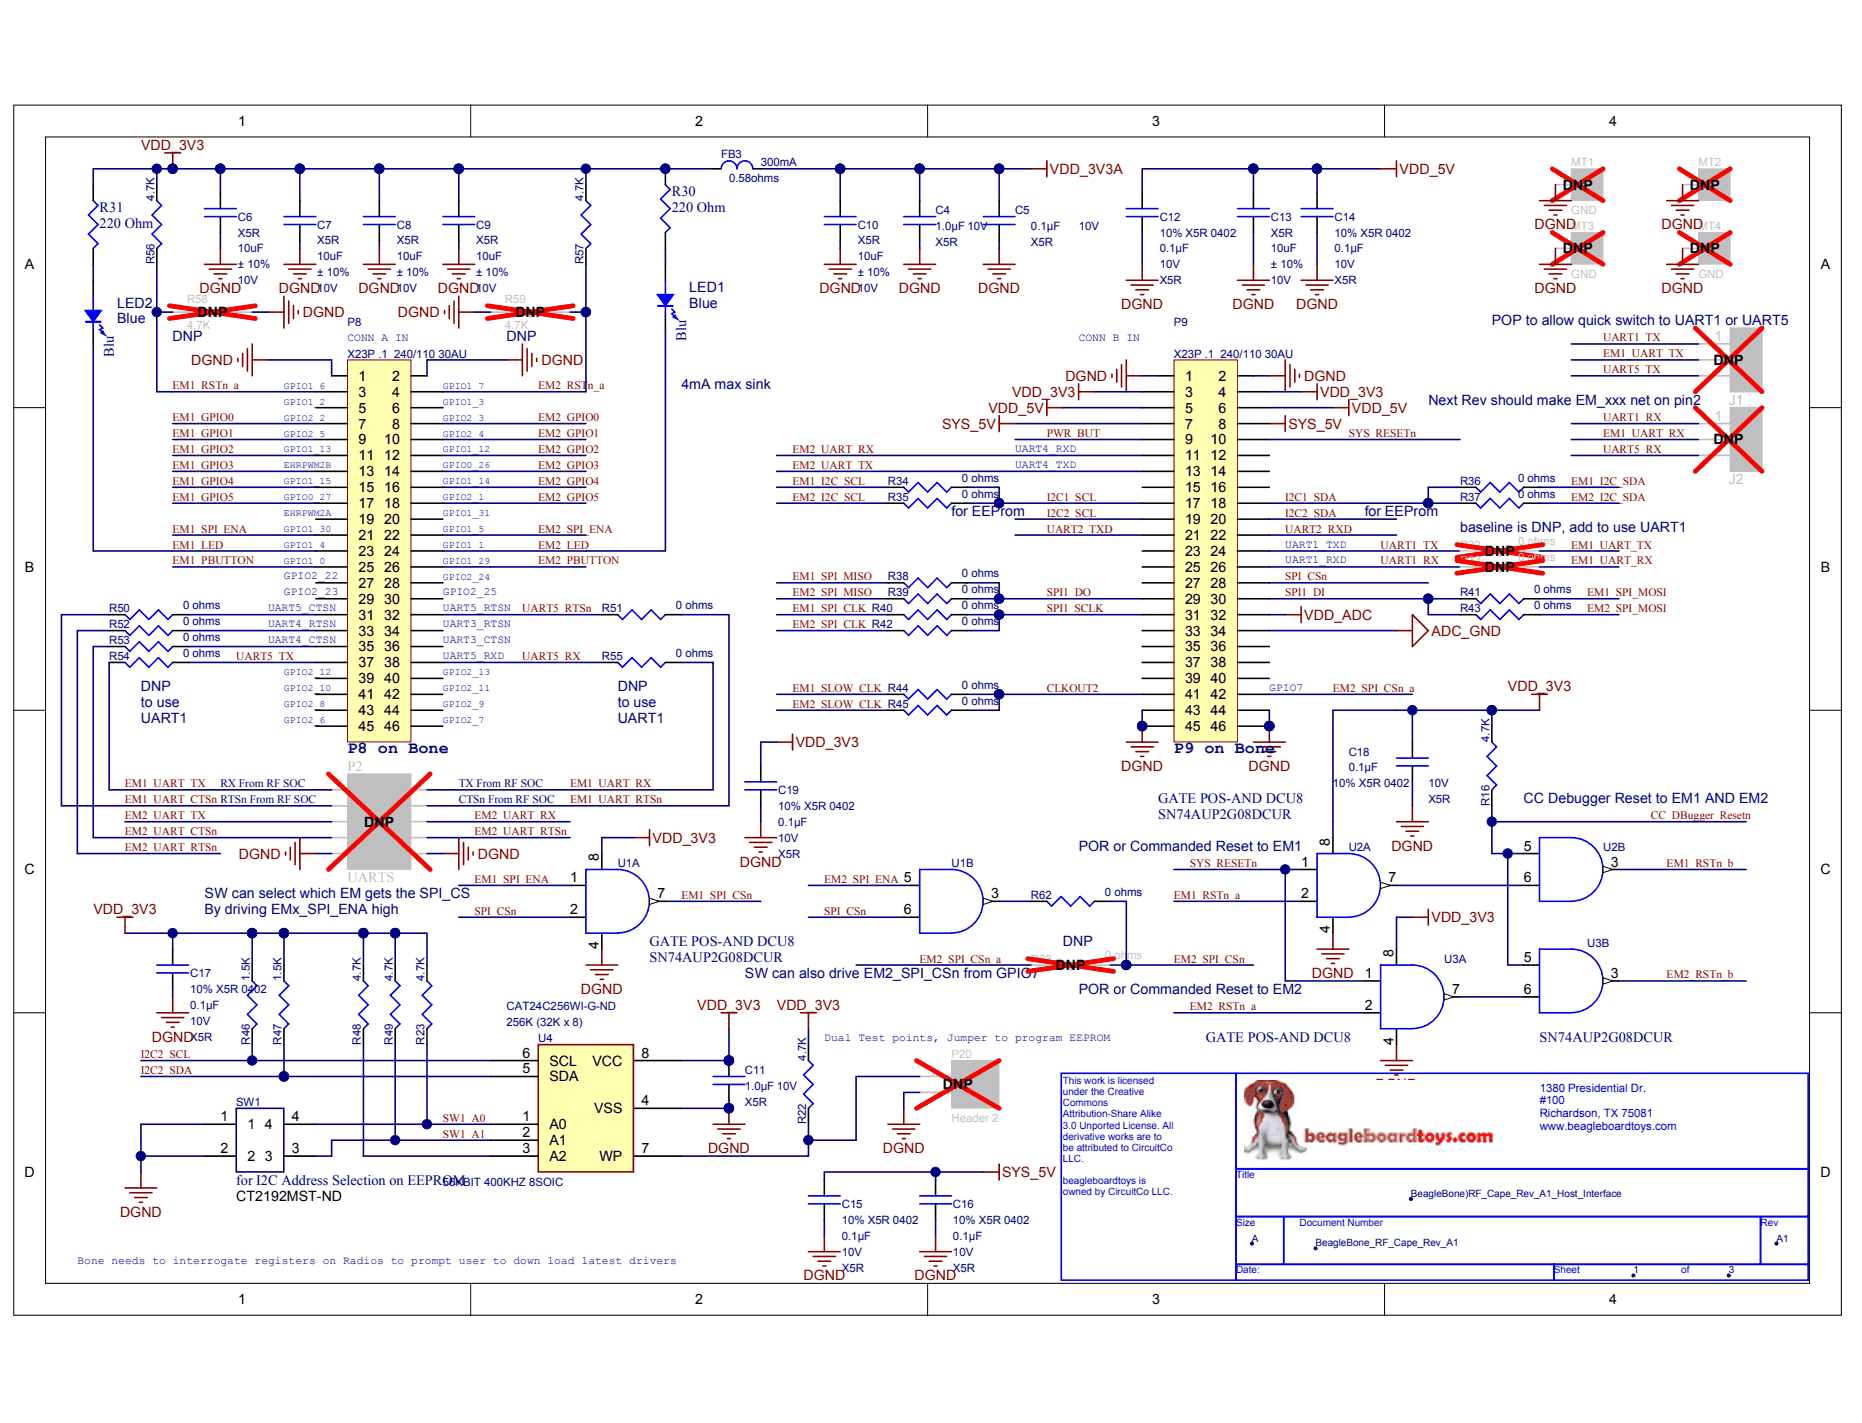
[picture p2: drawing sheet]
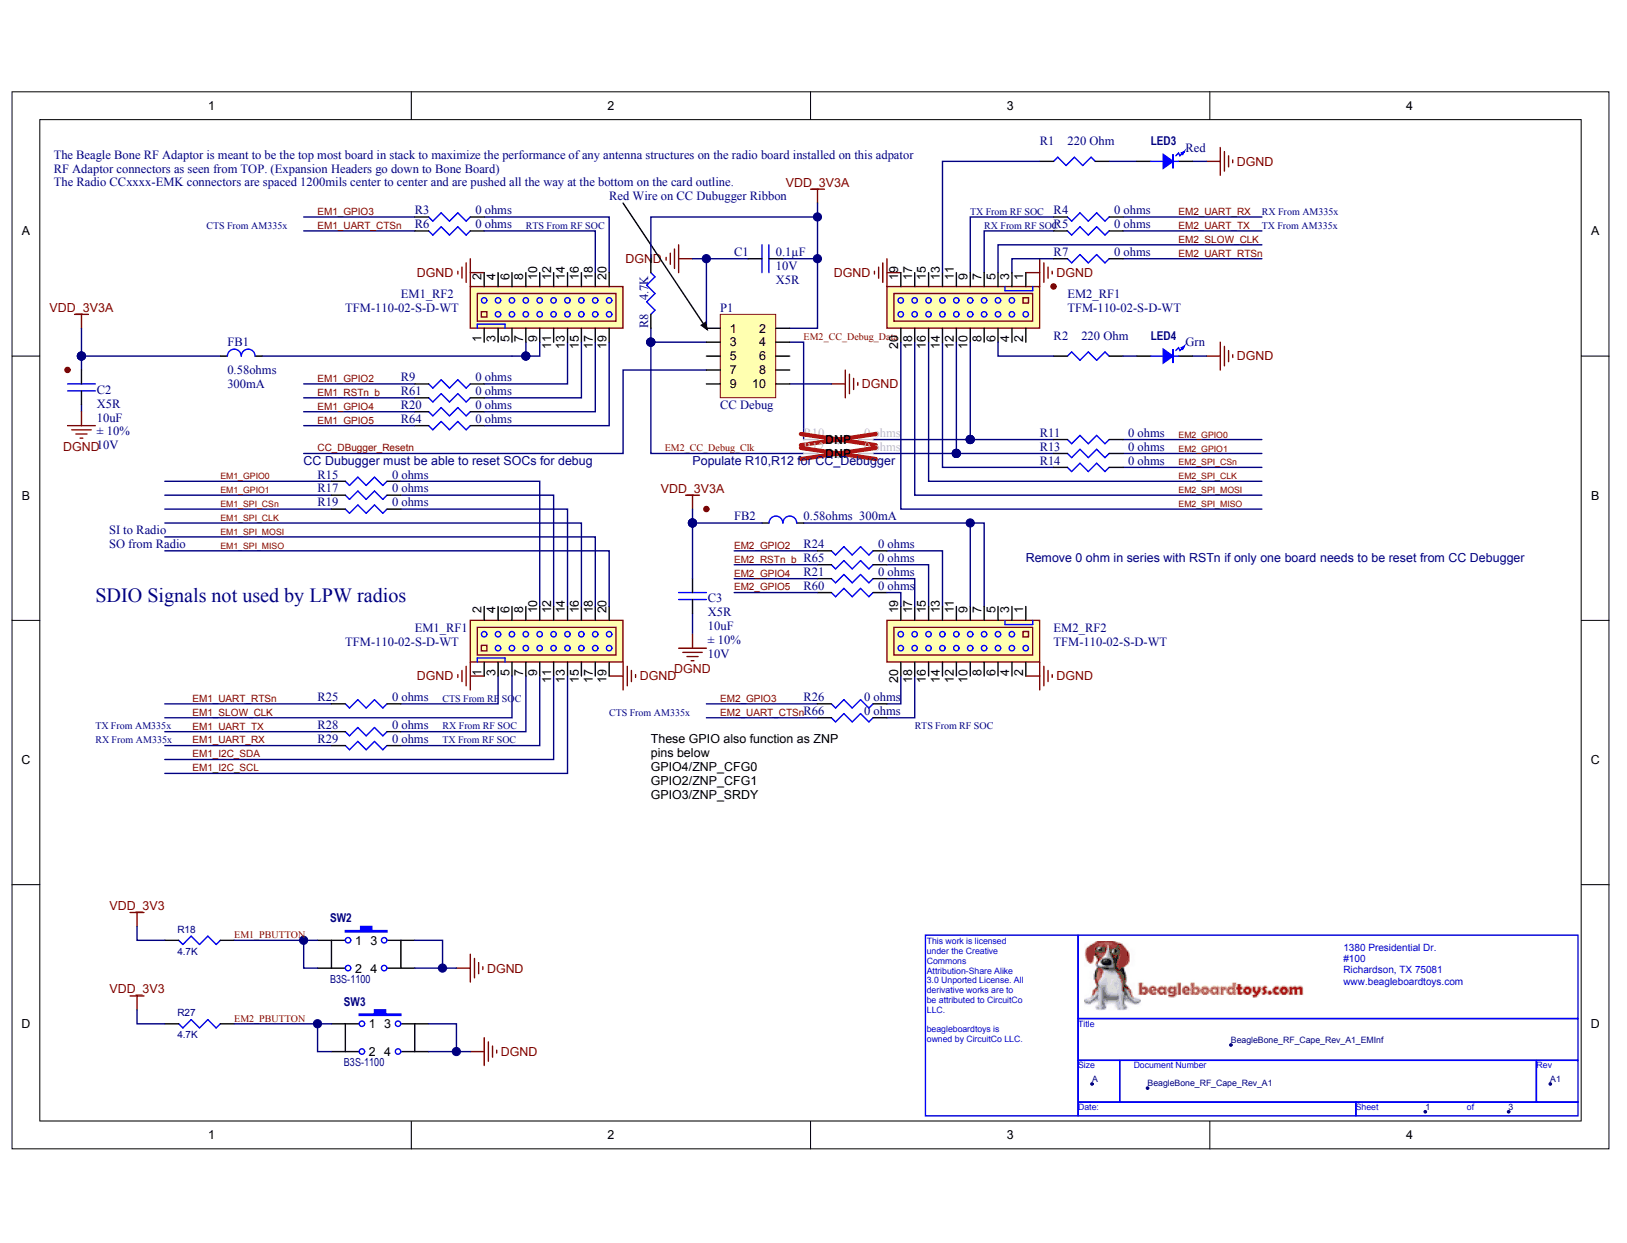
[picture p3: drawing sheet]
# Altium project BeagleBone_RF_Cape_Rev A2.PrjPCB
3 sheets, 117 parts. Net scope: global (net labels, ports and power ports of the same name join across sheets).
Board file: BeagleBone_RF_Cape_Rev_03.PcbDoc
Sheets:
  BeagleBone_RF_Cape_Rev A2_Cover_Page .SchDoc
  BeagleBone_RF_Cape_Rev_A2_Host Inf.SchDoc
  BeagleBone_RF_Cape_Rev A2_EMInf.SchDoc

## Sheet BeagleBone_RF_Cape_Rev A2_Cover_Page .SchDoc: RF Adaptor Cape
size A4; Date: Not shown in title block; ApprovedBy: Not shown in title block; CheckedBy: Not shown in title block; Author: Not shown in title block; CompanyName: Not shown in title block; DrawnBy: Grant Smith; Engineer: Grant Smith; Organization: Texas Instruments; Address1: Not shown in title block; Address2: Not shown in title block; Address3: Not shown in title block; Address4: Not shown in title block; DocumentNumber: 1; Revision: 0.1; SheetNumber: 1; SheetTotal: 2; PageSetup: Record=PageOptions|CenterHorizontal=True|CenterVertical=True|PrintScale=0.93|XCorrection=1.00|YCorrection=1.00|PrintKind=0|BorderSize=5000000|LeftOffset=0|BottomOffset=0|Orientation=2|PaperLength=1000|PaperWidth=1000|Scale=100|PaperSource=15|PrintQuality=600|MediaType=1|DitherType=10|PaperKind=Letter|PrintScaleMode=1; PRJ Title: RF Cape

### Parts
(Parts that share a designator on the sheet are numbered #1, #2 ... from top to bottom, then left to right.)
*?#1  Page Count: 5  Page Number: 1  Page Size: A  Title: BeagleBone_RF_Cape_Rev_A1_CoverPage  RevCode: A2  Doc: BeagleBone_RF_Cape_Rev_A1  (hidden comment: BBT_OPENSOURCE)  (graphical)

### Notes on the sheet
- REV
- A
- 8/22/12
- DATE
- GLS
- BY
- Rotated Switch
- CHANGE
- Feb 5 2013 Next Rev recommendations
- Seperate EMK connectors to fit CC2538 that interferes with Debug conn
- A1
- 10/26/12
- Changed IO per SW
- See change list ***
- Added Pushbuttons
- Changed P8 annd P9 connections per xls from Monk
- Added Leds for AM335 Binding signals
- Added Reset Logic
- Change List ***
- A2
- 4/1/13
- Moved EM2 connectors to make room for CC2538
- Add option to use UART1
- addded UART jumpers and Renamed per Roger Monk
- Added pullups on AM_EMx_RSTn's
- with DNP for Pulldown if needed on PU
- Chipcon RF boards, called CCxxxxEMKs mate into the pair of SMT board to board connectors on this adaptor
- Each EMK has two 20-pin mating connectors,  traditionally called RF1 and RF2 with pins below
- EMx_RF1
- EMx_RF2
- Beagle Bone RF Adaptor Cape RF Interface
- Radio Pins as seen from the Top of the Cape
- EM1_RF2
- EM2_RF1
- .
- RJ45
- EM1_RF1
- Cape Top View
- EM2_RF2
- NOTE RF Boards are rotated 180 Deg from one another to seperate antennas

## Sheet BeagleBone_RF_Cape_Rev_A2_Host Inf.SchDoc: RF Adaptor Cape
size A4; Date: Not shown in title block; ApprovedBy: Not shown in title block; CheckedBy: Not shown in title block; Author: Not shown in title block; CompanyName: Not shown in title block; DrawnBy: Grant Smith; Engineer: Grant Smith; Organization: Texas Instruments; Address1: Not shown in title block; Address2: Not shown in title block; Address3: Not shown in title block; Address4: Not shown in title block; DocumentNumber: 2; Revision: 0.1; SheetNumber: 2; SheetTotal: 3; PRJ Title: RF Cape

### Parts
(Parts that share a designator on the sheet are numbered #1, #2 ... from top to bottom, then left to right.)
*?#2  Page Count: 3  Page Number: 1  Page Size: A  Title: BeagleBone)RF_Cape_Rev_A1_Host_Interface  RevCode: A1  Doc: BeagleBone_RF_Cape_Rev_A1  (hidden comment: BBT_OPENSOURCE)  (graphical)
C4  Capacitance: 1.0µF  Voltage - Rated: 10V  Temperature Coefficient: X5R  [CC0402]  (hidden comment: 10% X5R 0402)
C5  Capacitance: 0.1µF  Voltage - Rated: 10V  Temperature Coefficient: X5R  [CC0402]  (hidden comment: 10% X5R 0402)
C6  Dielectric Characteristic: X5R  Capacitance: 10uF  Capacitance Tolerance: ± 10%  Voltage Rating: 10V  [CC0805]  (hidden comment: 10V, X5R, 0805)
C7  Dielectric Characteristic: X5R  Capacitance: 10uF  Capacitance Tolerance: ± 10%  Voltage Rating: 10V  [CC0805]  (hidden comment: 10V, X5R, 0805)
C8  Dielectric Characteristic: X5R  Capacitance: 10uF  Capacitance Tolerance: ± 10%  Voltage Rating: 10V  [CC0805]  (hidden comment: 10V, X5R, 0805)
C9  Dielectric Characteristic: X5R  Capacitance: 10uF  Capacitance Tolerance: ± 10%  Voltage Rating: 10V  [CC0805]  (hidden comment: 10V, X5R, 0805)
C10  Dielectric Characteristic: X5R  Capacitance: 10uF  Capacitance Tolerance: ± 10%  Voltage Rating: 10V  [CC0805]  (hidden comment: 10V, X5R, 0805)
C11  Capacitance: 1.0µF  Voltage - Rated: 10V  Temperature Coefficient: X5R  [CC0402]  (hidden comment: 10% X5R 0402)
C12  10% X5R 0402  Capacitance: 0.1µF  Voltage - Rated: 10V  Temperature Coefficient: X5R  [CC0402]
C13  Dielectric Characteristic: X5R  Capacitance: 10uF  Capacitance Tolerance: ± 10%  Voltage Rating: 10V  [CC0805]  (hidden comment: 10V, X5R, 0805)
C14  10% X5R 0402  Capacitance: 0.1µF  Voltage - Rated: 10V  Temperature Coefficient: X5R  [CC0402]
C15  10% X5R 0402  Capacitance: 0.1µF  Voltage - Rated: 10V  Temperature Coefficient: X5R  [CC0402]
C16  10% X5R 0402  Capacitance: 0.1µF  Voltage - Rated: 10V  Temperature Coefficient: X5R  [CC0402]
C17  10% X5R 0402  Capacitance: 0.1µF  Voltage - Rated: 10V  Temperature Coefficient: X5R  [CC0402]
C18  10% X5R 0402  Capacitance: 0.1µF  Voltage - Rated: 10V  Temperature Coefficient: X5R  [CC0402]
C19  10% X5R 0402  Capacitance: 0.1µF  Voltage - Rated: 10V  Temperature Coefficient: X5R  [CC0402]
FB3  DC Resistance Max: 0.58ohms  DC Current Rating: 300mA  [SMT IND 0402]  (hidden comment: 0402, 580mOHM, 300mA)
J1  PBC03SAAN  [PBC03SAAN]  (value not drawn)
J2  PBC03SAAN  [PBC03SAAN]  (value not drawn)
LED1  Blue  [LED-0603]
LED2  Blue  [LED-0603]
MT1  GND  [MTGH200C125D_PL]
MT2  GND  [MTGH200C125D_PL]  (value not drawn)
MT3  GND  [MTGH200C125D_PL]
MT4  GND  [MTGH200C125D_PL]
P2  UARTS  [HEADER10P]
P8  X23P .1  240/110 30AU  [HEADER23X2 - BOT_MOUNT]
P9  X23P .1  240/110 30AU  [HEADER23X2 - BOT_MOUNT]
P20  Header 2  [HDR1X2]
R16  Resistance (Ohms): 4.7K  [RESC0402]  (hidden comment: 1/10W 1% 0402 SMD)
R22  Resistance (Ohms): 4.7K  [RESC0402]  (hidden comment: 1/10W 1% 0402 SMD)
R23  Resistance (Ohms): 4.7K  [RESC0402]  (hidden comment: 1/10W 1% 0402 SMD)
R30  Resistance (Ohms): 220 Ohm  [RESC0402]  (hidden comment: 1/10W 1% 0402 SMD)
R31  Resistance (Ohms): 220 Ohm  [RESC0402]  (hidden comment: 1/10W 1% 0402 SMD)
R32  Resistance (Ohms): 0 ohms  [RESC0402]  (hidden comment: 0402 Chip Res 5%)
R33  Resistance (Ohms): 0 ohms  [RESC0402]  (hidden comment: 0402 Chip Res 5%)
R34  Resistance (Ohms): 0 ohms  [RESC0402]  (hidden comment: 0402 Chip Res 5%)
R35  Resistance (Ohms): 0 ohms  [RESC0402]  (hidden comment: 0402 Chip Res 5%)
R36  Resistance (Ohms): 0 ohms  [RESC0402]  (hidden comment: 0402 Chip Res 5%)
R37  Resistance (Ohms): 0 ohms  [RESC0402]  (hidden comment: 0402 Chip Res 5%)
R38  Resistance (Ohms): 0 ohms  [RESC0402]  (hidden comment: 0402 Chip Res 5%)
R39  Resistance (Ohms): 0 ohms  [RESC0402]  (hidden comment: 0402 Chip Res 5%)
R40  Resistance (Ohms): 0 ohms  [RESC0402]  (hidden comment: 0402 Chip Res 5%)
R41  Resistance (Ohms): 0 ohms  [RESC0402]  (hidden comment: 0402 Chip Res 5%)
R42  Resistance (Ohms): 0 ohms  [RESC0402]  (hidden comment: 0402 Chip Res 5%)
R43  Resistance (Ohms): 0 ohms  [RESC0402]  (hidden comment: 0402 Chip Res 5%)
R44  Resistance (Ohms): 0 ohms  [RESC0402]  (hidden comment: 0402 Chip Res 5%)
R45  Resistance (Ohms): 0 ohms  [RESC0402]  (hidden comment: 0402 Chip Res 5%)
R46  Resistance (Ohms): 1.5K  [RESC0402]  (hidden comment: 1/10W 1% 0402 SMD)
R47  Resistance (Ohms): 1.5K  [RESC0402]  (hidden comment: 1/10W 1% 0402 SMD)
R48  Resistance (Ohms): 4.7K  [RESC0402]  (hidden comment: 1/10W 1% 0402 SMD)
R49  Resistance (Ohms): 4.7K  [RESC0402]  (hidden comment: 1/10W 1% 0402 SMD)
R50  Resistance (Ohms): 0 ohms  [RESC0402]  (hidden comment: 0402 Chip Res 5%)
R51  Resistance (Ohms): 0 ohms  [RESC0402]  (hidden comment: 0402 Chip Res 5%)
R52  Resistance (Ohms): 0 ohms  [RESC0402]  (hidden comment: 0402 Chip Res 5%)
R53  Resistance (Ohms): 0 ohms  [RESC0402]  (hidden comment: 0402 Chip Res 5%)
R54  Resistance (Ohms): 0 ohms  [RESC0402]  (hidden comment: 0402 Chip Res 5%)
R55  Resistance (Ohms): 0 ohms  [RESC0402]  (hidden comment: 0402 Chip Res 5%)
R56  Resistance (Ohms): 4.7K  [RESC0402]  (hidden comment: 1/10W 1% 0402 SMD)
R57  Resistance (Ohms): 4.7K  [RESC0402]  (hidden comment: 1/10W 1% 0402 SMD)
R58  Resistance (Ohms): 4.7K  [RESC0402]  (hidden comment: 1/10W 1% 0402 SMD)
R59  Resistance (Ohms): 4.7K  [RESC0402]  (hidden comment: 1/10W 1% 0402 SMD)
R62  Resistance (Ohms): 0 ohms  [RESC0402]  (hidden comment: 0402 Chip Res 5%)
R63  Resistance (Ohms): 0 ohms  [RESC0402]  (hidden comment: 0402 Chip Res 5%)
SW1  for I2C Address Selection on EEPROM  Supplier Part Number 1: CT2192MST-ND  [SM_CRY_SCC18]
U1  GATE POS-AND DCU8  Manufacturer Part Number: SN74AUP2G08DCUR  [DCU-8]  (parts A,B of 2)
U2  GATE POS-AND DCU8  Manufacturer Part Number: SN74AUP2G08DCUR  [DCU-8]  (parts A,B of 2)
U3  GATE POS-AND DCU8  Manufacturer Part Number: SN74AUP2G08DCUR  [DCU-8]  (parts A,B of 2)
U4  56KBIT 400KHZ 8SOIC  Memory Size: 256K (32K x 8)  Supplier Part Number 1: CAT24C256WI-G-ND  [SO8]

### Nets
ADC_GND: P9.34
DGND: C4.2 C5.2 C6.2 C7.2 C8.2 C9.2 C10.2 C11.2 C12.2 C13.2 C14.2 C15.2 C16.2 C17.2 C18.2 C19.2 MT1.1 MT2.1 MT3.1 MT4.1 P2.9 P2.10 P8.1 P8.2 P9.1 P9.2 P9.43 P9.44 P9.45 P9.46 P20.2 R58.1 R59.2 SW1.1 SW1.2 U1.4(GND) U2.4(GND) U3.4(GND) U4.4(VSS)
SYS_5V: C15.1 C16.1 P9.7 P9.8
VDD_3V3: C6.1 C7.1 C8.1 C9.1 C11.1 C17.1 C18.1 C19.1 FB3.2 P9.3 P9.4 R16.1 R22.1 R23.1 R30.1 R31.1 R46.1 R47.1 R48.1 R49.1 R56.1 R57.1 U1.8(VCC) U2.8(VCC) U3.8(VCC) U4.8(VCC)
VDD_3V3A: C4.1 C5.1 C10.1 FB3.1
VDD_5V: C12.1 C13.1 C14.1 P9.5 P9.6
VDD_ADC: P9.32
CC_DBugger_Resetn: R16.2 U2.5(2A) U3.5(2A)
CLKOUT2: P9.41 R44.1 R45.1
EM1_GPIO0: P8.7
EM1_GPIO1: P8.9
EM1_GPIO2: P8.11
EM1_GPIO3: P8.13
EM1_GPIO4: P8.15
EM1_GPIO5: P8.17
EM1_I2C_SCL: R34.2
EM1_I2C_SDA: R36.1
EM1_LED: LED2.K(CATHODE) P8.23
EM1_PBUTTON: P8.25
EM1_RSTn_a: P8.3 R56.2 R58.2 U2.2(2B)
EM1_RSTn_b: U2.3(2Y)
EM1_SLOW_CLK: R44.2
EM1_SPI_CLK: R40.2
EM1_SPI_CSn: U1.7(2Y)
EM1_SPI_ENA: P8.21 U1.1(2A)
EM1_SPI_MISO: R38.2
EM1_SPI_MOSI: R41.1
EM1_UART_CTSn: P2.3 R50.2
EM1_UART_RTSn: P2.4 R51.1
EM1_UART_RX: J2.2 P2.2 R33.1 R55.1
EM1_UART_TX: J1.2 P2.1 R32.1 R54.2
EM2_GPIO0: P8.8
EM2_GPIO1: P8.10
EM2_GPIO2: P8.12
EM2_GPIO3: P8.14
EM2_GPIO4: P8.16
EM2_GPIO5: P8.18
EM2_I2C_SCL: R35.2
EM2_I2C_SDA: R37.1
EM2_LED: LED1.K(CATHODE) P8.24
EM2_PBUTTON: P8.26
EM2_RSTn_a: P8.4 R57.2 R59.1 U3.2(2B)
EM2_RSTn_b: U3.3(2Y)
EM2_SLOW_CLK: R45.2
EM2_SPI_CLK: R42.2
EM2_SPI_CSn: R62.1 R63.1
EM2_SPI_CSn_a: P9.42 R63.2
EM2_SPI_ENA: P8.22 U1.5(2A)
EM2_SPI_MISO: R39.2
EM2_SPI_MOSI: R43.1
EM2_UART_CTSn: P2.7 R53.2
EM2_UART_RTSn: P2.8 R52.2
EM2_UART_RX: P2.6 P9.11
EM2_UART_TX: P2.5 P9.13
I2C1_SCL: P9.17 R34.1 R35.1
I2C1_SDA: P9.18 R36.2 R37.2
I2C2_SCL: P9.19 R46.2 U4.6(SCL)
I2C2_SDA: P9.20 R47.2 U4.5(SDA)
PWR_BUT: P9.9
SPI1_DI: P9.30 R41.2 R43.2
SPI1_DO: P9.29 R38.1 R39.1
SPI1_SCLK: P9.31 R40.1 R42.1
SPI_CSn: P9.28 U1.2(2B) U1.6(2B)
SW1_A0: R23.2 SW1.4 U4.1(A0)
SW1_A1: R49.2 SW1.3 U4.2(A1)
SYS_RESETn: P9.10 U2.1(2A) U3.1(2A)
UART1_RX: J2.1 P9.26 R33.2
UART1_TX: J1.1 P9.24 R32.2
UART2_RXD: P9.22
UART2_TXD: P9.21
UART5_RTSn: P8.32 R51.2
UART5_RX: J2.3 P8.38 R55.2
UART5_TX: J1.3 P8.37 R54.1
NetLED1_A: LED1.A(ANODE) R30.2
NetLED2_A: LED2.A(ANODE) R31.2
NetP8_31: P8.31 R50.1
NetP8_33: P8.33 R52.1
NetP8_35: P8.35 R53.1
NetP20_1: P20.1 R22.2 U4.7(WP)
NetR48_2: R48.2 U4.3(A2)
NetR62_2: R62.2 U1.3(2Y)
NetU2_6: U2.6(2B) U2.7(2Y)
NetU3_6: U3.6(2B) U3.7(2Y)

Not connected (* = marked no-connect by the designer): P8 5 6 19 20 27 28 29 30 34 36 39 40 41 42 43 44 45 46; P9 12 14 15 16 23 25 27 33 35 36 37 38 39 40

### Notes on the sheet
- (near R58) DNP
- (near P8) GPIO1_6
- (near P8) CONN A IN
- (near P8) GPIO1_7
- (near R59) DNP
- 4mA max sink
- (near P9) CONN B IN
- (near J1) POP to allow quick switch to UART1 or UART5
- (near P8) GPIO1_2
- (near P8) GPIO2_2
- (near P8) GPIO2_5
- (near P8) GPIO1_13
- (near P8) EHRPWM2B
- (near P8) GPIO2_3
- (near P8) GPIO2_4
- (near P8) GPIO1_12
- (near P8) GPIO0_26
- (near P8) GPIO1_3
- UART4_RXD
- UART4_TXD
- Next Rev should make EM_xxx net on pin2
- (near P8) GPIO1_15
- (near P8) GPIO0_27
- (near P8) EHRPWM2A
- (near P8) GPIO1_30
- (near P8) GPIO1_4
- (near P8) GPIO1_14
- (near P8) GPIO2_1
- (near P8) GPIO1_31
- (near P8) GPIO1_5
- (near P8) GPIO1_1
- (near R35) for EEProm
- (near P9) UART1_TXD
- for EEProm
- baseline is DNP, add to use UART1
- (near P8) UART5_CTSN
- (near P8) UART4_RTSN
- (near P8) GPIO2_22
- (near P8) GPIO2_23
- (near P8) GPIO1_0
- (near P8) GPIO2_25
- (near P8) GPIO1_29
- (near P8) UART5_RTSN
- (near P8) UART3_RTSN
- (near P8) GPIO2_24
- (near P9) UART1_RXD
- (near R54) DNP
- to use
- (near P8) UART4_CTSN
- (near P8) GPIO2_12
- (near P8) GPIO2_10
- (near P8) GPIO2_8
- (near P8) UART5_RXD
- (near P8) GPIO2_9
- (near P8) GPIO2_11
- (near P8) GPIO2_13
- (near P8) UART3_CTSN
- (near R55) DNP
- (near R55) to use
- (near P9) GPIO7
- UART1
- RX From RF SOC
- (near P8) GPIO2_6
- (near P8) P8 on Bone
- (near P8) GPIO2_7
- TX From RF SOC
- (near R55) UART1
- (near P9) P9 on Bone
- (near P2) RTSn From RF SOC
- CTSn From RF SOC
- POR or Commanded Reset to EM1
- CC Debugger Reset to EM1 AND EM2
- (near P2) SW can select which EM gets the SPI_CS
- By driving EMx_SPI_ENA high
- (near R63) DNP
- (near R63) SW can also drive EM2_SPI_CSn from GPIO7
- (near R63) POR or Commanded Reset to EM2
- Dual Test points, Jumper to program EEPROM
- Bone needs to interrogate registers on Radios to prompt user to down load latest drivers

## Sheet BeagleBone_RF_Cape_Rev A2_EMInf.SchDoc: ChangeMe
size A4; Date: Not shown in title block; ApprovedBy: Not shown in title block; CheckedBy: Not shown in title block; Author: Not shown in title block; CompanyName: Not shown in title block; DrawnBy: Not shown in title block; Engineer: Not shown in title block; Organization: Not shown in title block; Address1: Not shown in title block; Address2: Not shown in title block; Address3: Not shown in title block; Address4: Not shown in title block; DocumentNumber: 3; Revision: 0.1; SheetNumber: 3; SheetTotal: 3

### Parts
(Parts that share a designator on the sheet are numbered #1, #2 ... from top to bottom, then left to right.)
*?#3  Page Count: 3  Page Number: 1  Page Size: A  Title: BeagleBone_RF_Cape_Rev_A1_EMInf  RevCode: A1  Doc: BeagleBone_RF_Cape_Rev_A1  (hidden comment: BBT_OPENSOURCE)  (graphical)
C1  Capacitance: 0.1µF  Voltage - Rated: 10V  Temperature Coefficient: X5R  [CC0402]  (hidden comment: 10% X5R 0402)
C2  Dielectric Characteristic: X5R  Capacitance: 10uF  Capacitance Tolerance: ± 10%  Voltage Rating: 10V  [CC0805]  (hidden comment: 10V, X5R, 0805)
C3  Dielectric Characteristic: X5R  Capacitance: 10uF  Capacitance Tolerance: ± 10%  Voltage Rating: 10V  [CC0805]  (hidden comment: 10V, X5R, 0805)
EM1_RF1  20POS 1.27MM GLD SMD  [TFM-110-02-X-D-A]  (value not drawn)
EM1_RF2  20POS 1.27MM GLD SMD  [TFM-110-02-X-D-A]  (value not drawn)
EM2_RF1  20POS 1.27MM GLD SMD  [TFM-110-02-X-D-A]  (value not drawn)
EM2_RF2  20POS 1.27MM GLD SMD  [TFM-110-02-X-D-A]  (value not drawn)
FB1  DC Resistance Max: 0.58ohms  DC Current Rating: 300mA  [SMT IND 0402]  (hidden comment: 0402, 580mOHM, 300mA)
FB2  DC Resistance Max: 0.58ohms  DC Current Rating: 300mA  [SMT IND 0402]  (hidden comment: 0402, 580mOHM, 300mA)
LED3  Red  [LED-0603]  (value not drawn)
LED4  Grn  [LED-0603]  (value not drawn)
P1  CC Debug  [HEADER10P]
R1  Resistance (Ohms): 220 Ohm  [RESC0402]  (hidden comment: 1/10W 1% 0402 SMD)
R2  Resistance (Ohms): 220 Ohm  [RESC0402]  (hidden comment: 1/10W 1% 0402 SMD)
R3  Resistance (Ohms): 0 ohms  [RESC0402]  (hidden comment: 0402 Chip Res 5%)
R4  Resistance (Ohms): 0 ohms  [RESC0402]  (hidden comment: 0402 Chip Res 5%)
R5  Resistance (Ohms): 0 ohms  [RESC0402]  (hidden comment: 0402 Chip Res 5%)
R6  Resistance (Ohms): 0 ohms  [RESC0402]  (hidden comment: 0402 Chip Res 5%)
R7  Resistance (Ohms): 0 ohms  [RESC0402]  (hidden comment: 0402 Chip Res 5%)
R8  Resistance (Ohms): 4.7K  [RESC0402]  (hidden comment: 1/10W 1% 0402 SMD)
R9  Resistance (Ohms): 0 ohms  [RESC0402]  (hidden comment: 0402 Chip Res 5%)
R10  Resistance (Ohms): 0 ohms  [RESC0402]  (hidden comment: 0402 Chip Res 5%)
R11  Resistance (Ohms): 0 ohms  [RESC0402]  (hidden comment: 0402 Chip Res 5%)
R12  Resistance (Ohms): 0 ohms  [RESC0402]  (hidden comment: 0402 Chip Res 5%)
R13  Resistance (Ohms): 0 ohms  [RESC0402]  (hidden comment: 0402 Chip Res 5%)
R14  Resistance (Ohms): 0 ohms  [RESC0402]  (hidden comment: 0402 Chip Res 5%)
R15  Resistance (Ohms): 0 ohms  [RESC0402]  (hidden comment: 0402 Chip Res 5%)
R17  Resistance (Ohms): 0 ohms  [RESC0402]  (hidden comment: 0402 Chip Res 5%)
R18  Resistance (Ohms): 4.7K  [RESC0402]  (hidden comment: 1/10W 1% 0402 SMD)
R19  Resistance (Ohms): 0 ohms  [RESC0402]  (hidden comment: 0402 Chip Res 5%)
R20  Resistance (Ohms): 0 ohms  [RESC0402]  (hidden comment: 0402 Chip Res 5%)
R21  Resistance (Ohms): 0 ohms  [RESC0402]  (hidden comment: 0402 Chip Res 5%)
R24  Resistance (Ohms): 0 ohms  [RESC0402]  (hidden comment: 0402 Chip Res 5%)
R25  Resistance (Ohms): 0 ohms  [RESC0402]  (hidden comment: 0402 Chip Res 5%)
R26  Resistance (Ohms): 0 ohms  [RESC0402]  (hidden comment: 0402 Chip Res 5%)
R27  Resistance (Ohms): 4.7K  [RESC0402]  (hidden comment: 1/10W 1% 0402 SMD)
R28  Resistance (Ohms): 0 ohms  [RESC0402]  (hidden comment: 0402 Chip Res 5%)
R29  Resistance (Ohms): 0 ohms  [RESC0402]  (hidden comment: 0402 Chip Res 5%)
R60  Resistance (Ohms): 0 ohms  [RESC0402]  (hidden comment: 0402 Chip Res 5%)
R61  Resistance (Ohms): 0 ohms  [RESC0402]  (hidden comment: 0402 Chip Res 5%)
R64  Resistance (Ohms): 0 ohms  [RESC0402]  (hidden comment: 0402 Chip Res 5%)
R65  Resistance (Ohms): 0 ohms  [RESC0402]  (hidden comment: 0402 Chip Res 5%)
R66  Resistance (Ohms): 0 ohms  [RESC0402]  (hidden comment: 0402 Chip Res 5%)
SW2  B3S-1100  [SWITCH-OMRON-B3S-1000]
SW3  B3S-1100  [SWITCH-OMRON-B3S-1000]

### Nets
DGND: C1.1 C2.2 C3.2 EM1_RF1.1 EM1_RF1.19 EM1_RF2.2 EM2_RF1.1 EM2_RF1.19 EM2_RF2.2 LED3.K(CATHODE) LED4.K(CATHODE) P1.1 P1.10 SW2.3 SW2.4 SW3.3 SW3.4
VDD_3V3: R18.2 R27.2
VDD_3V3A: C1.2 C2.1 C3.1 FB1.2 FB2.2 P1.2 R8.1
CC_DBugger_Resetn: P1.7
EM1_GPIO0: R15.2
EM1_GPIO1: R17.2
EM1_GPIO2: R9.2
EM1_GPIO3: R3.2
EM1_GPIO4: R20.2
EM1_GPIO5: R64.2
EM1_I2C_SCL: EM1_RF1.13
EM1_I2C_SDA: EM1_RF1.11
EM1_PBUTTON: R18.1 SW2.1 SW2.2
EM1_RSTn_b: R61.2
EM1_SLOW_CLK: EM1_RF1.5
EM1_SPI_CLK: EM1_RF1.16
EM1_SPI_CSn: R19.2
EM1_SPI_MISO: EM1_RF1.20
EM1_SPI_MOSI: EM1_RF1.18
EM1_UART_CTSn: R6.2
EM1_UART_RTSn: R25.2
EM1_UART_RX: R29.2
EM1_UART_TX: R28.2
EM2_CC_Debug_Clk: P1.3 R8.2 R12.2
EM2_CC_Debug_Data: P1.4 R10.2
EM2_GPIO0: R11.1
EM2_GPIO1: R13.1
EM2_GPIO2: R24.2
EM2_GPIO3: R26.2
EM2_GPIO4: R21.2
EM2_GPIO5: R60.2
EM2_PBUTTON: R27.1 SW3.1 SW3.2
EM2_RSTn_b: R65.2
EM2_SLOW_CLK: EM2_RF1.5
EM2_SPI_CLK: EM2_RF1.16
EM2_SPI_CSn: R14.1
EM2_SPI_MISO: EM2_RF1.20
EM2_SPI_MOSI: EM2_RF1.18
EM2_UART_CTSn: R66.2
EM2_UART_RTSn: R7.1
EM2_UART_RX: R4.1
EM2_UART_TX: R5.1
NetEM1_RF1_3: EM1_RF1.3 R25.1
NetEM1_RF1_7: EM1_RF1.7 R28.1
NetEM1_RF1_9: EM1_RF1.9 R29.1
NetEM1_RF1_10: EM1_RF1.10 R15.1
NetEM1_RF1_12: EM1_RF1.12 R17.1
NetEM1_RF1_14: EM1_RF1.14 R19.1
NetEM1_RF2_7: EM1_RF2.7 EM1_RF2.9 FB1.1
NetEM1_RF2_13: EM1_RF2.13 R9.1
NetEM1_RF2_15: EM1_RF2.15 R61.1
NetEM1_RF2_17: EM1_RF2.17 R20.1
NetEM1_RF2_18: EM1_RF2.18 R6.1
NetEM1_RF2_19: EM1_RF2.19 R64.1
NetEM1_RF2_20: EM1_RF2.20 R3.1
NetEM2_RF1_3: EM2_RF1.3 R7.2
NetEM2_RF1_6: EM2_RF1.6 R2.1
NetEM2_RF1_7: EM2_RF1.7 R5.2
NetEM2_RF1_9: EM2_RF1.9 R4.2
NetEM2_RF1_10: EM2_RF1.10 R10.1 R11.2
NetEM2_RF1_12: EM2_RF1.12 R12.1 R13.2
NetEM2_RF1_13: EM2_RF1.13 R1.1
NetEM2_RF1_14: EM2_RF1.14 R14.2
NetEM2_RF2_7: EM2_RF2.7 EM2_RF2.9 FB2.1
NetEM2_RF2_13: EM2_RF2.13 R24.1
NetEM2_RF2_15: EM2_RF2.15 R65.1
NetEM2_RF2_17: EM2_RF2.17 R21.1
NetEM2_RF2_18: EM2_RF2.18 R66.1
NetEM2_RF2_19: EM2_RF2.19 R60.1
NetEM2_RF2_20: EM2_RF2.20 R26.1
NetLED3_A: LED3.A(ANODE) R1.2
NetLED4_A: LED4.A(ANODE) R2.2

Not connected (* = marked no-connect by the designer): EM1_RF1 2 4 6 8 15 17; EM1_RF2 1 3 4 5 6 8 10 11 12 14 16; EM2_RF1 2 4 8 11 15 17; EM2_RF2 1 3 4 5 6 8 10 11 12 14 16; P1 5 6 8 9

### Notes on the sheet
- (near R1) The Beagle Bone RF Adaptor is meant to be the top most board in stack to maximize the performance of any antenna structures on the radio board installed on this adpator
- The Radio CCxxxx-EMK connectors are spaced 1200mils center to center and are pushed all the way at the bottom on the card outline.
- RF Adaptor connectors as seen from TOP. (Expansion Headers go down to Bone Board)
- Red Wire on CC Dubugger Ribbon
- CTS From AM335x
- RTS From RF SOC
- TX From RF SOC
- RX From RF SOC
- TX From AM335x
- RX From AM335x
- (near R15) CC Dubugger must be able to reset SOCs for debug
- (near R12) Populate R10,R12 for CC_Debugger
- SO from Radio
- SI to Radio
- (near EM1_RF1) SDIO Signals not used by LPW radios
- Remove 0 ohm in series with RSTn if only one board needs to be reset from CC Debugger
- (near EM1_RF1) CTS From RF SOC
- (near EM1_RF1) CTS From AM335x
- (near R66) These GPIO also function as ZNP pins below
  GPIO4/ZNP_CFG0
  GPIO2/ZNP_CFG1
  GPIO3/ZNP_SRDY

## Nets that join several sheets
DGND: BeagleBone_RF_Cape_Rev_A2_Host Inf (39 pins), BeagleBone_RF_Cape_Rev A2_EMInf (17 pins)
VDD_3V3: BeagleBone_RF_Cape_Rev_A2_Host Inf (26 pins), BeagleBone_RF_Cape_Rev A2_EMInf (R18.2 R27.2)
VDD_3V3A: BeagleBone_RF_Cape_Rev_A2_Host Inf (C4.1 C5.1 C10.1 FB3.1), BeagleBone_RF_Cape_Rev A2_EMInf (7 pins)
CC_DBugger_Resetn: BeagleBone_RF_Cape_Rev_A2_Host Inf (R16.2 U2.5 U3.5), BeagleBone_RF_Cape_Rev A2_EMInf (P1.7)
EM1_GPIO0: BeagleBone_RF_Cape_Rev_A2_Host Inf (P8.7), BeagleBone_RF_Cape_Rev A2_EMInf (R15.2)
EM1_GPIO1: BeagleBone_RF_Cape_Rev_A2_Host Inf (P8.9), BeagleBone_RF_Cape_Rev A2_EMInf (R17.2)
EM1_GPIO2: BeagleBone_RF_Cape_Rev_A2_Host Inf (P8.11), BeagleBone_RF_Cape_Rev A2_EMInf (R9.2)
EM1_GPIO3: BeagleBone_RF_Cape_Rev_A2_Host Inf (P8.13), BeagleBone_RF_Cape_Rev A2_EMInf (R3.2)
EM1_GPIO4: BeagleBone_RF_Cape_Rev_A2_Host Inf (P8.15), BeagleBone_RF_Cape_Rev A2_EMInf (R20.2)
EM1_GPIO5: BeagleBone_RF_Cape_Rev_A2_Host Inf (P8.17), BeagleBone_RF_Cape_Rev A2_EMInf (R64.2)
EM1_I2C_SCL: BeagleBone_RF_Cape_Rev_A2_Host Inf (R34.2), BeagleBone_RF_Cape_Rev A2_EMInf (EM1_RF1.13)
EM1_I2C_SDA: BeagleBone_RF_Cape_Rev_A2_Host Inf (R36.1), BeagleBone_RF_Cape_Rev A2_EMInf (EM1_RF1.11)
EM1_PBUTTON: BeagleBone_RF_Cape_Rev_A2_Host Inf (P8.25), BeagleBone_RF_Cape_Rev A2_EMInf (R18.1 SW2.1 SW2.2)
EM1_RSTn_b: BeagleBone_RF_Cape_Rev_A2_Host Inf (U2.3), BeagleBone_RF_Cape_Rev A2_EMInf (R61.2)
EM1_SLOW_CLK: BeagleBone_RF_Cape_Rev_A2_Host Inf (R44.2), BeagleBone_RF_Cape_Rev A2_EMInf (EM1_RF1.5)
EM1_SPI_CLK: BeagleBone_RF_Cape_Rev_A2_Host Inf (R40.2), BeagleBone_RF_Cape_Rev A2_EMInf (EM1_RF1.16)
EM1_SPI_CSn: BeagleBone_RF_Cape_Rev_A2_Host Inf (U1.7), BeagleBone_RF_Cape_Rev A2_EMInf (R19.2)
EM1_SPI_MISO: BeagleBone_RF_Cape_Rev_A2_Host Inf (R38.2), BeagleBone_RF_Cape_Rev A2_EMInf (EM1_RF1.20)
EM1_SPI_MOSI: BeagleBone_RF_Cape_Rev_A2_Host Inf (R41.1), BeagleBone_RF_Cape_Rev A2_EMInf (EM1_RF1.18)
EM1_UART_CTSn: BeagleBone_RF_Cape_Rev_A2_Host Inf (P2.3 R50.2), BeagleBone_RF_Cape_Rev A2_EMInf (R6.2)
EM1_UART_RTSn: BeagleBone_RF_Cape_Rev_A2_Host Inf (P2.4 R51.1), BeagleBone_RF_Cape_Rev A2_EMInf (R25.2)
EM1_UART_RX: BeagleBone_RF_Cape_Rev_A2_Host Inf (J2.2 P2.2 R33.1 R55.1), BeagleBone_RF_Cape_Rev A2_EMInf (R29.2)
EM1_UART_TX: BeagleBone_RF_Cape_Rev_A2_Host Inf (J1.2 P2.1 R32.1 R54.2), BeagleBone_RF_Cape_Rev A2_EMInf (R28.2)
EM2_GPIO0: BeagleBone_RF_Cape_Rev_A2_Host Inf (P8.8), BeagleBone_RF_Cape_Rev A2_EMInf (R11.1)
EM2_GPIO1: BeagleBone_RF_Cape_Rev_A2_Host Inf (P8.10), BeagleBone_RF_Cape_Rev A2_EMInf (R13.1)
EM2_GPIO2: BeagleBone_RF_Cape_Rev_A2_Host Inf (P8.12), BeagleBone_RF_Cape_Rev A2_EMInf (R24.2)
EM2_GPIO3: BeagleBone_RF_Cape_Rev_A2_Host Inf (P8.14), BeagleBone_RF_Cape_Rev A2_EMInf (R26.2)
EM2_GPIO4: BeagleBone_RF_Cape_Rev_A2_Host Inf (P8.16), BeagleBone_RF_Cape_Rev A2_EMInf (R21.2)
EM2_GPIO5: BeagleBone_RF_Cape_Rev_A2_Host Inf (P8.18), BeagleBone_RF_Cape_Rev A2_EMInf (R60.2)
EM2_PBUTTON: BeagleBone_RF_Cape_Rev_A2_Host Inf (P8.26), BeagleBone_RF_Cape_Rev A2_EMInf (R27.1 SW3.1 SW3.2)
EM2_RSTn_b: BeagleBone_RF_Cape_Rev_A2_Host Inf (U3.3), BeagleBone_RF_Cape_Rev A2_EMInf (R65.2)
EM2_SLOW_CLK: BeagleBone_RF_Cape_Rev_A2_Host Inf (R45.2), BeagleBone_RF_Cape_Rev A2_EMInf (EM2_RF1.5)
EM2_SPI_CLK: BeagleBone_RF_Cape_Rev_A2_Host Inf (R42.2), BeagleBone_RF_Cape_Rev A2_EMInf (EM2_RF1.16)
EM2_SPI_CSn: BeagleBone_RF_Cape_Rev_A2_Host Inf (R62.1 R63.1), BeagleBone_RF_Cape_Rev A2_EMInf (R14.1)
EM2_SPI_MISO: BeagleBone_RF_Cape_Rev_A2_Host Inf (R39.2), BeagleBone_RF_Cape_Rev A2_EMInf (EM2_RF1.20)
EM2_SPI_MOSI: BeagleBone_RF_Cape_Rev_A2_Host Inf (R43.1), BeagleBone_RF_Cape_Rev A2_EMInf (EM2_RF1.18)
EM2_UART_CTSn: BeagleBone_RF_Cape_Rev_A2_Host Inf (P2.7 R53.2), BeagleBone_RF_Cape_Rev A2_EMInf (R66.2)
EM2_UART_RTSn: BeagleBone_RF_Cape_Rev_A2_Host Inf (P2.8 R52.2), BeagleBone_RF_Cape_Rev A2_EMInf (R7.1)
EM2_UART_RX: BeagleBone_RF_Cape_Rev_A2_Host Inf (P2.6 P9.11), BeagleBone_RF_Cape_Rev A2_EMInf (R4.1)
EM2_UART_TX: BeagleBone_RF_Cape_Rev_A2_Host Inf (P2.5 P9.13), BeagleBone_RF_Cape_Rev A2_EMInf (R5.1)

## Assembly variants
Baseline Build: not fitted J1 J2 MT1 MT2 MT3 MT4 P2 P20 R10 R12 R32 R33 R58 R59 R63
